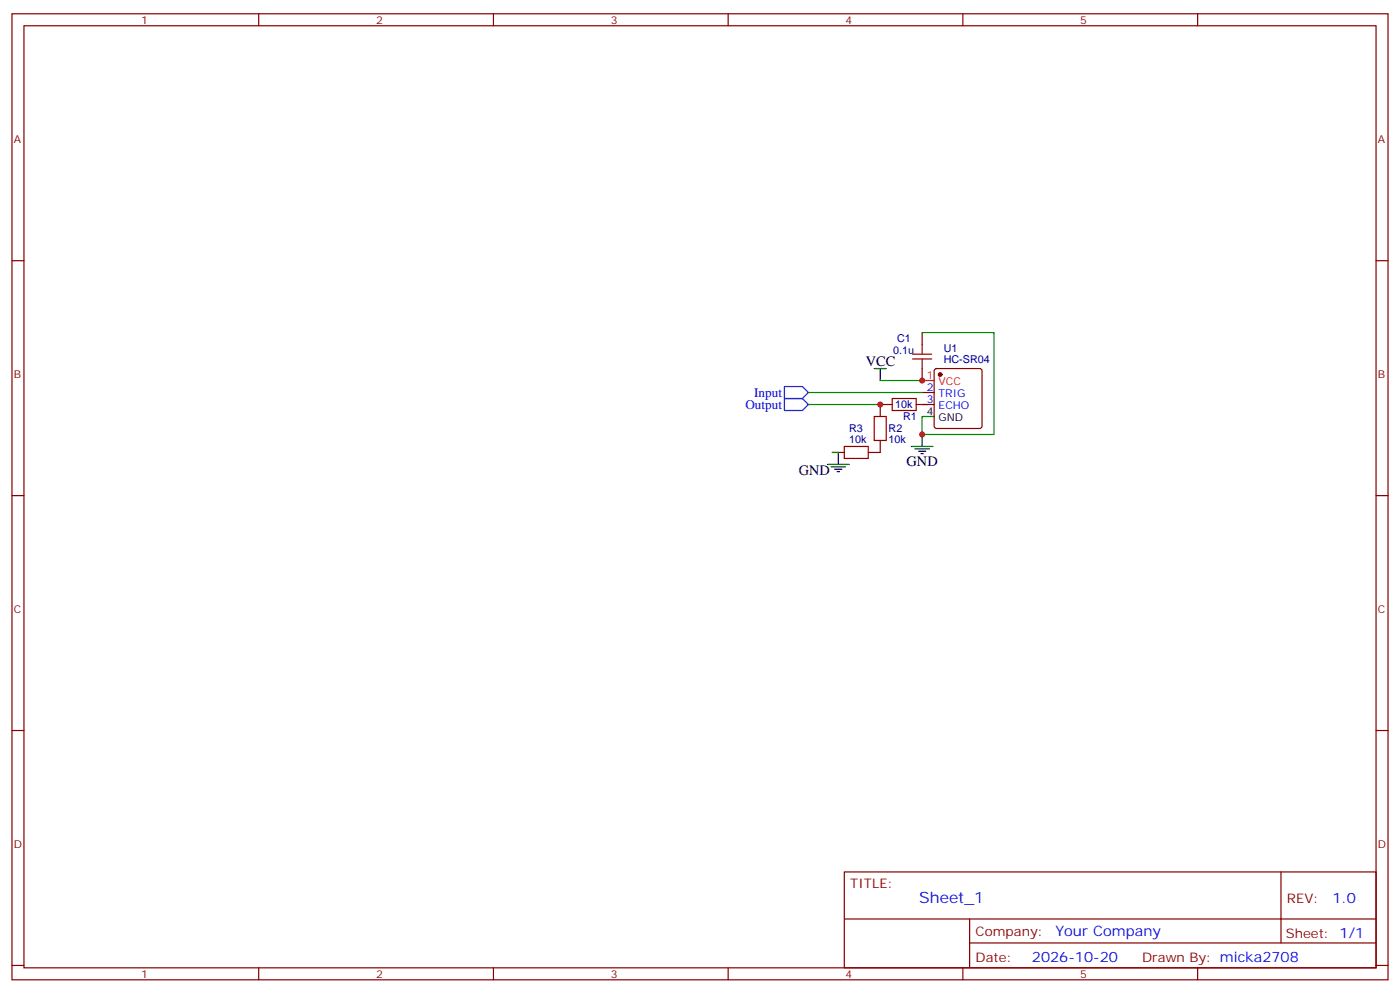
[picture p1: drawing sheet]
<svg xmlns="http://www.w3.org/2000/svg" width="412mm" height="292mm" viewBox="0 0 412 292" stroke-linecap="round" stroke-linejoin="round" font-family="sans-serif">
<g fill="none" stroke="#870000" stroke-width=".35">
<path d="M3.5 4.1h405.4v284.3h-405.4zM7.1 7.6h398.2v277.3h-398.2zM76.2 4.1v3.5M145.3 4.1v3.5M214.5 4.1v3.5M283.6 4.1v3.5M352.8 4.1v3.5M3.5 76.7h3.6M405.3 76.7h3.6M271.6 97.9v3.5M262.8 119.1h-3.5v3.5M269.9 119.1h5.3"/>
<path d="M271.6 115.5h3.6M271.6 108.5v3.5M275.4 108.7l.5-.2h12.7l.5 .2 .2 .5v16.2l-.3 .5-.4 .2h-12.7l-.5-.2-.2-.5v-16.2zM245.2 133.2h3.5M259.3 129.6v3.6h-3.5M3.5 145.9h3.6M405.3 145.9h3.6M3.5 215h3.6M405.3 215h3.6M248.7 256.6h156.6v28.3h-156.6zM377.3 256.7v20.8M248.7 270.5h156.5"/>
<path d="M285.6 277.5h119.6M285.6 270.5v14.1M3.5 284.2h3.6M76.2 284.9v3.5M145.3 284.9v3.5M214.5 284.9v3.5M283.6 284.9v3.5M352.8 284.9v3.5M405.3 284.2h3.6"/>
</g>
<circle cx="276.9" cy="110.2" r=".53" fill="#870000" stroke="#870000" stroke-width=".35"/>
<path d="M271.6 112h3.6" fill="none" stroke="#f00" stroke-width=".35"/>
<g fill="none" stroke="#000" stroke-width=".35">
<path d="M257.5 108.5h3.6M259.3 108.5v3.5M243.8 136.7h6.3M244.8 137.4h4.3M245.9 138.1h2.1M246.6 138.8h.7M246.9 133.2v3.5M268.5 131.4h6.3M269.5 132.1h4.3M270.6 132.8h2.1M271.3 133.5h.7M271.6 122.6h3.6"/>
<path d="M271.6 127.9v3.5"/>
</g>
<path d="M262.8 117.3h7.1v3.5h-7.1zM268.8 104.2h5.7M268.8 105.7h5.7M271.6 101.4v2.8M271.6 105.7v2.8M248.7 131.4h7.1v3.5h-7.1zM257.5 122.6h3.6v7h-3.6z" fill="none" stroke="#a10000" stroke-width=".35"/>
<path d="M271.6 97.9h21.2v30h-21.2v-5.3M238.1 115.5h33.5M238.1 119.1h21.2M259.3 112h12.3M245.2 133.2h1.7" fill="none" stroke="#008700" stroke-width=".35"/>
<path d="M231.1 117.3h5.3l1.7 1.8-1.7 1.7h-5.3zM231.1 113.8h5.3l1.7 1.7-1.7 1.8h-5.3z" fill="none" stroke="#00f" stroke-width=".35"/>
<g fill="#c00">
<circle cx="271.6" cy="127.9" r=".88"/>
<circle cx="271.6" cy="112" r=".88"/>
<circle cx="259.3" cy="119.1" r=".88"/>
</g>
<text font-size="4.6" fill="#00f" x="270.8" y="265.7">Sheet_1</text>
<g font-size="4.2">
<text x="255.1" y="107.8">VCC</text>
<text x="267.1" y="137.1">GND</text>
<text x="235.3" y="139.9">GND</text>
</g>
<g font-size="4.2" fill="#00f">
<text x="392.5" y="265.9">1.0</text>
<text x="310.9" y="275.5">Your Company</text>
<text x="304" y="283.3">2026-10-20</text>
</g>
<g font-size="3.9" fill="#00f">
<text x="222.2" y="116.8">Input</text>
<text x="219.6" y="120.3">Output</text>
</g>
<g font-size="3.9" fill="#800">
<text x="250.5" y="261.2">TITLE:</text>
<text x="379.1" y="265.9">REV:</text>
<text x="287.4" y="275.4">Company:</text>
<text x="378.7" y="276">Sheet: 1/1</text>
<text x="287.4" y="283.1">Date:</text>
<text x="336.4" y="283.2">Drawn By: micka2708</text>
</g>
<g font-size="3.2" fill="#800">
<text x="41.6" y="7.1">1</text>
<text x="110.8" y="7.1">2</text>
<text x="179.9" y="7.1">3</text>
<text x="249.1" y="7.1">4</text>
<text x="318.2" y="7.1">5</text>
<text x="4.1" y="42.2">A</text>
<text x="405.9" y="42.2">A</text>
<text x="4.1" y="111.3">B</text>
<text x="405.9" y="111.3">B</text>
<text x="4.1" y="180.4">C</text>
<text x="405.9" y="180.4">C</text>
<text x="4.1" y="249.6">D</text>
<text x="405.9" y="249.6">D</text>
<text x="41.6" y="287.9">1</text>
<text x="110.8" y="287.9">2</text>
<text x="179.9" y="287.9">3</text>
<text x="249.1" y="287.9">4</text>
<text x="318.2" y="287.9">5</text>
</g>
<g font-size="3.2" fill="#000080">
<text x="264.2" y="100.8">C1</text>
<text x="263.1" y="104.3">0.1u</text>
<text x="278" y="106.9">HC-SR04</text>
<text x="278" y="103.6">U1</text>
<text x="263.7" y="120.2">10k</text>
<text x="266" y="123.7">R1</text>
<text x="250.1" y="130.4">10k</text>
<text x="250.1" y="127.2">R3</text>
<text x="261.8" y="130.4">10k</text>
<text x="261.8" y="127.3">R2</text>
</g>
<g font-size="3.2" fill="#f00">
<text x="273" y="111.7">1</text>
<text x="276.5" y="113.4">VCC</text>
</g>
<g font-size="3.2" fill="#00f">
<text x="273" y="115.2">2</text>
<text x="273" y="118.7">3</text>
<text x="276.5" y="116.9">TRIG</text>
<text x="276.5" y="120.5">ECHO</text>
</g>
<g font-size="3.2">
<text x="273" y="122.2">4</text>
<text x="276.5" y="124">GND</text>
</g>
</svg>
